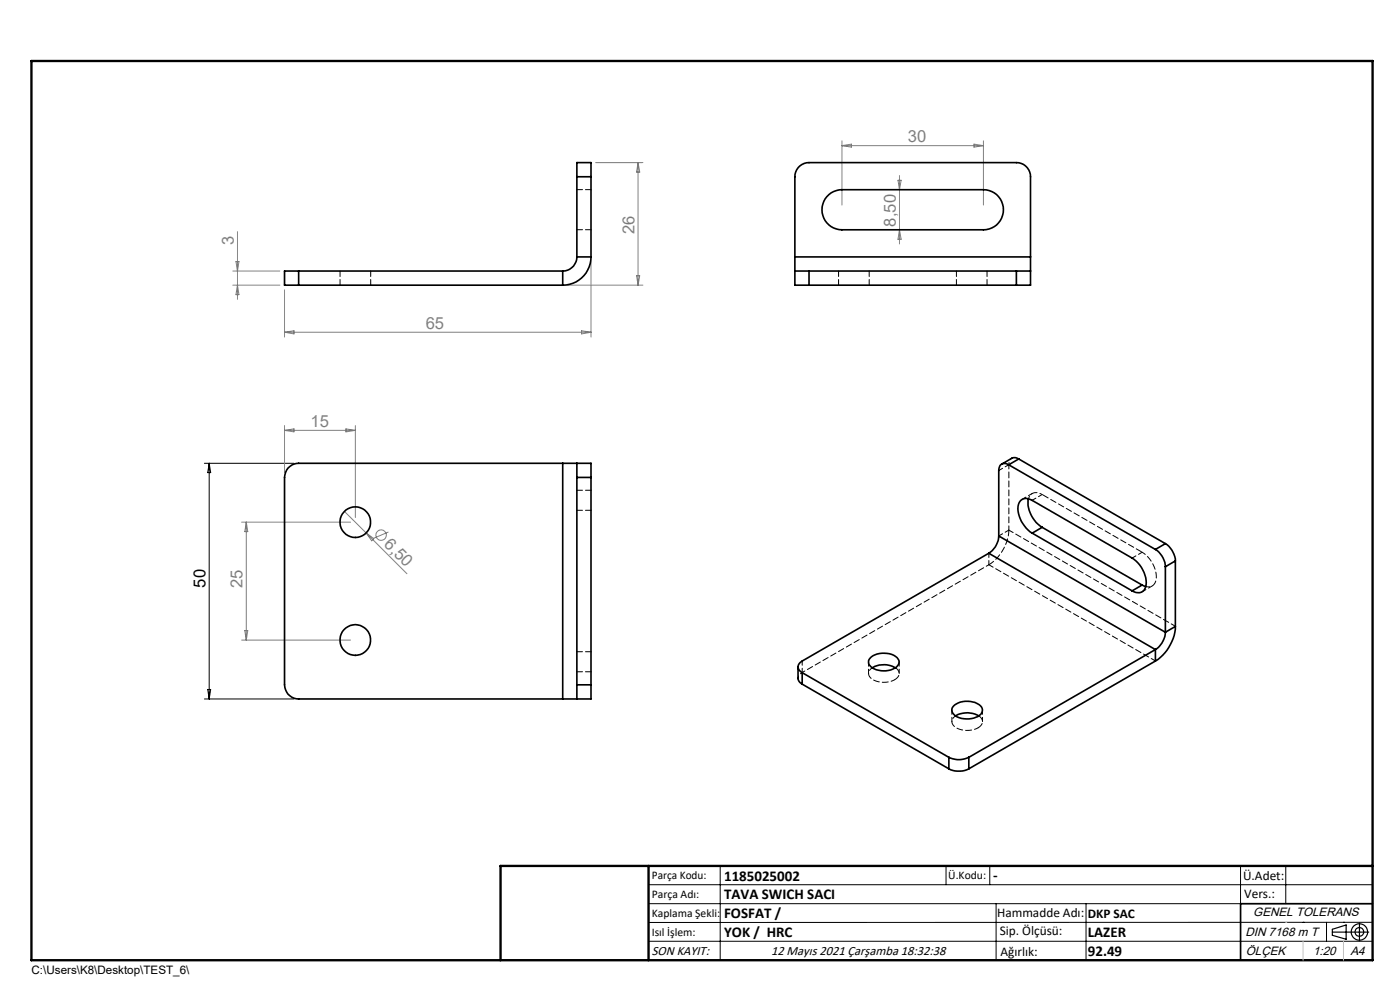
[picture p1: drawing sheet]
<svg xmlns="http://www.w3.org/2000/svg" width="297mm" height="210mm" viewBox="0 0 297 210" stroke-linecap="round" stroke-linejoin="round" font-family="sans-serif">
<g fill="none" stroke="#808080" stroke-width=".21">
<path d="M126.4 34.5h10M135.4 34.5v26M135.4 34.5l.3 2h-.7zM178.6 29.9v13.6M178.6 30.9h30M178.6 30.9l2-.3v.6zM190.5 38.2h.7l-.4 2zM190.8 37.2v14.5M206.6 30.6l2 .3-2 .3zM208.6 29.9v13.6M49.4 57.5h10M50.1 55.5h.6l-.3 2z"/>
<path d="M50.4 49.1v14.4M125.4 55.5v16M135 58.5h.7l-.3 2zM190.8 48.7l.4 2.1h-.7zM49.4 60.5h10M50.4 60.5l.3 2h-.6zM60.4 61.5v10M60.4 70.5l2-.3v.6zM60.4 70.5h65M120.4 60.5h16M123.4 70.2l2 .3-2 .3zM60.4 90.3v10"/>
<path d="M60.4 91.3h15M60.4 91.3l2-.3v.6zM73.4 91l2 .3-2 .3zM75.4 90.3v19.5M51.3 110.8h23.1M52.2 110.8v25M52.2 110.8l.4 2h-.7zM73.1 108.5l4.6 4.6M77.7 113.1l8.6 8.6M77.7 113.1l1.6 1.2-.5 .4zM82.4 112.8l-3.1 1.4M51.3 135.8h23.1"/>
<path d="M51.9 133.8h.7l-.4 2z"/>
<circle cx="80.9" cy="113.5" r="1.1"/>
</g>
<g fill="none" stroke="#000" stroke-width=".25">
<path d="M282.6 197.7h7.8M282.6 197.1l3-.9v3l-3-.8zM288.4 195.8v3.8M106.2 203.7h185"/>
<circle cx="288.4" cy="197.7" r="1.74"/>
<circle cx="288.4" cy="197.7" r=".93"/>
</g>
<g fill="none" stroke="#000" stroke-width=".21">
<path d="M43.4 98.3h19M44.4 98.3v50M44.4 98.3l.3 2h-.6zM43.4 148.3h19M44.1 146.3h.6l-.3 2zM137.6 187.7h153.6M137.6 191.7h153.6M137.6 199.7h153.6M152.8 183.7v20M200.7 183.7v4M210 183.7v4M211.3 191.7v12"/>
<path d="M230.4 191.7v12M263.2 183.7v20M272.8 183.7v8M276.4 195.6h.1M281.4 195.6v4.1M285 195.6h.1M291.2 195.6l-153.6 .1"/>
</g>
<g fill="none" stroke="#000" stroke-width=".35">
<path d="M122.4 37.5v-3h3v3M122.4 37.5h3M122.4 37.5v17M125.4 37.5v17M63.4 57.5h-3v3h3M63.4 57.5v3M63.4 57.5h56M119.4 57.5v3M122.4 54.5a2.99 2.99 0 0 1-3 3M122.4 54.5h3M125.4 54.5a6 6 0 0 1-6 6M168.6 57.5h3"/>
<path d="M168.6 57.5v3h3M168.6 54.5v3M168.6 54.5v-17a2.99 2.99 0 0 1 3-3h44a2.99 2.99 0 0 1 3 3v17M168.6 54.5h50M171.6 57.5h44M171.6 57.5v3M175.4 41.7a4.2 4.2 0 0 1 3.2-1.5h30a4.3 4.3 0 0 1 4.3 4.3 4.3 4.3 0 0 1-4.3 4.2h-30a4.3 4.3 0 0 1-3.8-2.4 4.3 4.3 0 0 1 .6-4.6zM215.6 57.5h3M215.6 57.5v3M218.6 57.5v3h-3M218.6 54.5v3M63.4 60.5h56"/>
<path d="M171.6 60.5h44M119.4 98.3h3M119.4 98.3h-56a3 3 0 0 0-3 3v44a2.99 2.99 0 0 0 3 3h56M119.4 98.3v50M122.4 98.3v3M122.4 98.3h3v3M214 98.6a1.3 1.3 0 0 0-1.5-.1 1.3 1.3 0 0 0-.6 1.3v13.9M214 98.6l31.1 17.9M216.1 97.4a1.4 1.4 0 0 0-1.5-.2l-2.1 1.3M216.1 97.4l-2.1 1.2M216.1 97.4l31.1 17.9M122.4 101.3v44"/>
<path d="M122.4 101.3h3M125.4 101.3v44M209.8 117.4l-39.6 22.8a1.3 1.3 0 0 0-.9 1.3 1.3 1.3 0 0 0 .9 1.2M209.8 117.4l35.3 20.4M211.9 113.7a4.6 4.6 0 0 1-2.1 3.7M211.9 113.7l35.3 20.4M218.2 105.8a6.3 6.3 0 0 0 2.9 6.1M219 113.1a6.2 6.2 0 0 1-2.9-6.1 1.77 1.77 0 0 1 2.9-.9l21.2 12.3a6.4 6.4 0 0 1 2.9 6.1 1.76 1.76 0 0 1-2.9 .8M219 113.1l21.2 12.2M221.1 111.9l-2.1 1.2M221.1 111.9l21.2 12.2M245.1 116.5a4.6 4.6 0 0 1 2.1 3.7"/>
<path d="M247.2 115.3a4.6 4.6 0 0 1 2.1 3.7M247.2 115.3l-2.1 1.2M249.3 119l-2.1 1.2M249.3 119v13.9M184.9 139.3a4.8 4.8 0 0 1 5.4 .2 1.33 1.33 0 0 1-.5 2.2 4.5 4.5 0 0 1-5.3-.6l-.2-.3a1.27 1.27 0 0 1 .6-1.5zM242.3 124.1l.8 .3M242.3 124.1l-2.1 1.2M245.1 137.8l-39.6 22.8M245.1 137.8v2.4M247.2 134.1a4.8 4.8 0 0 1-2.1 3.7M247.2 120.2v13.9M249.3 132.9a9.4 9.4 0 0 1-4.2 7.3"/>
<path d="M249.3 132.9l-2.1 1.2M119.4 148.3h3M122.4 145.3v3M122.4 145.3h3M125.4 145.3v3h-3M169.3 141.5v2.6l.3 .5 .6 .5M170.2 142.7l31.1 17.9M170.2 142.7v2.4M170.2 145.1l31.1 18M185 141.7a4.9 4.9 0 0 1 4.9 0M202.5 149.5a4.6 4.6 0 0 1 5.7 .5 1.52 1.52 0 0 1-1.2 2.1 4.7 4.7 0 0 1-4.6-.5l-.4-.6a1.2 1.2 0 0 1 .5-1.5zM202.7 151.9a5 5 0 0 1 4.9 0"/>
<path d="M245.1 140.2l-39.6 22.9M201.3 160.6a4.7 4.7 0 0 0 4.2 0M201.3 163.1a4.7 4.7 0 0 0 4.2 0M201.3 160.6v2.5M205.5 160.6v2.5M291.2 191.7h-28v12"/>
<circle cx="75.4" cy="110.8" r="3.3"/>
<circle cx="75.4" cy="135.8" r="3.3"/>
</g>
<path d="M6.7 12.9h284.5v190.8h-284.5zM137.6 183.7v20M291.2 183.7h-185v20" fill="none" stroke="#000" stroke-width=".5"/>
<path d="M276.4 199.7v4M285 199.7v4" fill="none" stroke="#c0c0c0" stroke-width=".21"/>
<path d="M272.8 195.6h.1" fill="none" stroke="#c0c0c0" stroke-width=".25"/>
<path d="M72.1 57.5v3M125.4 40.2h-3M125.4 48.7h-3M177.9 57.5v3M202.9 57.5v3M78.6 60.5v-3M184.4 60.5v-3M209.4 60.5v-3M125.4 108.2h-3M125.4 104h-3M125.4 138.2h-3M122.4 142.5h3" fill="none" stroke="#000" stroke-width=".21" stroke-dasharray="1.3 .6" stroke-dashoffset=".1"/>
<path d="M209.8 119.8a9.4 9.4 0 0 0 4.2-7.4M189.8 144.2a1.37 1.37 0 0 0 1-1.2 1.37 1.37 0 0 0-.8-1.4M207.5 154.4a1.37 1.37 0 0 0 .9-1.2 1.37 1.37 0 0 0-.8-1.4" fill="none" stroke="#000" stroke-width=".21" stroke-dasharray="1.3 .6"/>
<g fill="none" stroke="#000" stroke-width=".21" stroke-dasharray="1.3 .6" stroke-dashoffset=".4">
<path d="M211.9 99.8l2.1-1.2M214 98.6v13.8M209.8 117.3v2.5M211.9 113.7l2.1-1.3M219 104.7l-2.2 1.2M221.1 104.9l-2.1 1.2M242.3 117.1l-2.1 1.3M242.3 125.5l2.1-1.2M170.2 142.7v-2.5M184.3 140.4v2.5M185 141.6a1.41 1.41 0 0 0-.7 1.5 1.41 1.41 0 0 0 1.1 1.2 5.1 5.1 0 0 0 4.4-.1M190.8 142.9v-2.5"/>
<path d="M201.9 150.6v2.5M202.7 151.8a1.41 1.41 0 0 0-.8 1.5 1.41 1.41 0 0 0 1.2 1.2 5.1 5.1 0 0 0 4.4-.1M208.4 153.1v-2.5"/>
</g>
<path d="M214 98.6l.2-.8 .4-.6M169.3 143.9l.3-.8 .6-.4" fill="none" stroke="#000" stroke-width=".21" stroke-dasharray="1.3 .6" stroke-dashoffset=".8"/>
<path d="M243.1 124.4a1.75 1.75 0 0 0 2.2-2.1 6.6 6.6 0 0 0-3-5.2" fill="none" stroke="#000" stroke-width=".21" stroke-dasharray="1.3 .6" stroke-dashoffset=".5"/>
<path d="M209.8 119.8l-39.6 22.9" fill="none" stroke="#000" stroke-width=".21" stroke-dasharray="1.3 .6" stroke-dashoffset=".6"/>
<path d="M242.3 117.1l-21.2-12.2" fill="none" stroke="#000" stroke-width=".21" stroke-dasharray="1.3 .6" stroke-dashoffset="-.2"/>
<path d="M249.4 132.9l-35.4-20.5M245.1 140.2l-35.3-20.4" fill="none" stroke="#000" stroke-width=".21" stroke-dasharray="1.3 .6" stroke-dashoffset=".2"/>
<path d="M221.1 104.9a1.75 1.75 0 0 0-2.9 .9" fill="none" stroke="#000" stroke-width=".21" stroke-dasharray="1.3 .6" stroke-dashoffset=".7"/>
<g font-size="3.5" fill="#808080">
<text x="192.6" y="30.1">30</text>
<text x="49.6" y="52" transform="rotate(-90 49.6 52)">3</text>
<text x="134.6" y="49.6" transform="rotate(-90 134.6 49.6)">26</text>
<text x="190.1" y="48.1" transform="rotate(-90 190.1 48.1)">8,50</text>
<text x="90.3" y="69.7">65</text>
<text x="65.9" y="90.5">15</text>
<text x="81.3" y="115.6" transform="rotate(45 81.3 115.6)">6,50</text>
<text x="51.5" y="124.7" transform="rotate(-90 51.5 124.7)">25</text>
</g>
<text font-size="3.5" x="43.6" y="124.7" transform="rotate(-90 43.6 124.7)">50</text>
<g font-size="3.2">
<text x="153.6" y="186.8">1185025002</text>
<text x="153.6" y="190.8">TAVA SWICH SACI</text>
<text x="210.7" y="186.6">-</text>
<text x="153.6" y="194.8">FOSFAT /</text>
<text x="153.6" y="198.8">YOK / HRC</text>
<text x="230.8" y="198.7">LAZER</text>
<text x="230.8" y="202.8">92.49</text>
</g>
<g font-size="2.8">
<text x="263.7" y="186.7">Ü.Adet:</text>
<text x="263.9" y="190.5">Vers.:</text>
<text x="211.5" y="194.5">Hammadde Adı:</text>
<text x="230.8" y="194.7">DKP SAC</text>
<text x="138.3" y="202.6">SON KAYIT:</text>
<text x="163.6" y="202.6">12 Mayıs 2021 Çarşamba 18:32:38</text>
<text x="212.1" y="198.4">Sip. Ölçüsü:</text>
<text x="212.2" y="202.7">Ağırlık:</text>
</g>
<g font-size="2.6">
<text x="265.9" y="194.4">GENEL TOLERANS</text>
<text x="264.2" y="198.5">DIN 7168 m T</text>
<text x="264.3" y="202.6">ÖLÇEK</text>
<text x="278.5" y="202.6">1:20</text>
<text x="286.5" y="202.6">A4</text>
</g>
<g font-size="2.5">
<text x="138.3" y="186.4">Parça Kodu:</text>
<text x="138.3" y="190.5">Parça Adı:</text>
<text x="201.2" y="186.5">Ü.Kodu:</text>
<text x="138.3" y="194.5">Kaplama Şekli:</text>
<text x="138.3" y="198.6">Isıl İşlem:</text>
<text x="6.7" y="206.7">C:\Users\K8\Desktop\TEST_6\</text>
</g>
</svg>
